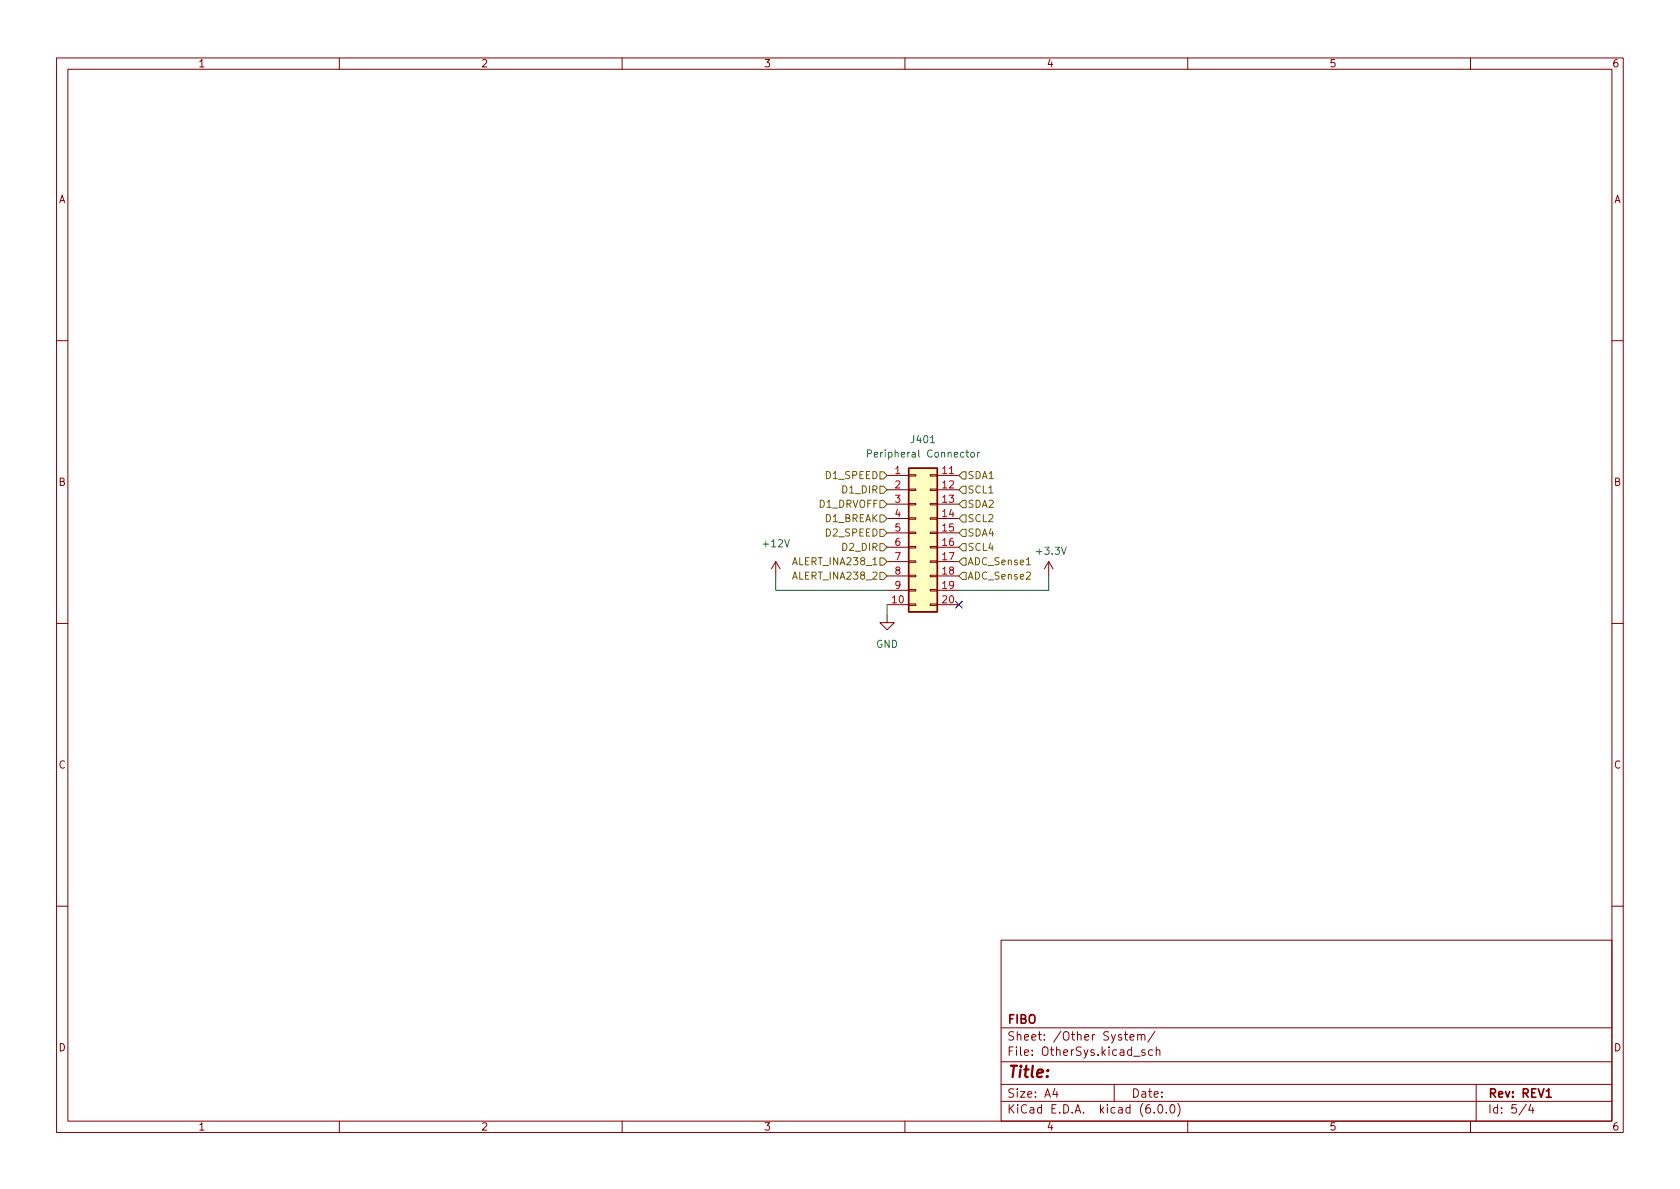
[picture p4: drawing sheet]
<svg xmlns="http://www.w3.org/2000/svg" width="297mm" height="210mm" viewBox="0 0 297 210" stroke-linecap="round" stroke-linejoin="round" font-family="sans-serif">
<g fill="none" stroke="#840000" stroke-width=".18">
<path d="M10 10.2h277v190.1h-277zM12 12.2h273v186.1h-273zM60 10.2v2M110 10.2v2M160 10.2v2M210 10.2v2M260 10.2v2M10 60.2h2M285 60.2h2M137.2 99.3l-.8 1.3M137.2 99.3v2.5M137.2 99.3l.7 1.3"/>
<path d="M156.8 84.1h3.9M156.8 86.6h3.9M156.8 89.1h3.9M156.8 91.7h3.9M156.8 94.2h3.9M156.8 96.8h3.9M156.8 99.3h3.9M160.7 99.2h1.2v.2h-1.2zM160.7 96.6h1.2v.3h-1.2zM160.7 94.1h1.2v.3h-1.2zM160.7 91.6h1.2v.2h-1.2zM160.7 89h1.2v.3h-1.2z"/>
<path d="M160.7 86.5h1.2v.2h-1.2zM160.7 83.9h1.2v.3h-1.2zM164.5 99.2h1.2v.2h-1.2zM164.5 96.6h1.2v.3h-1.2zM164.5 94.1h1.2v.3h-1.2zM164.5 91.6h1.2v.2h-1.2zM164.5 89h1.2v.3h-1.2zM164.5 86.5h1.2v.2h-1.2zM164.5 83.9h1.2v.3h-1.2zM165.7 84.1h3.8M165.7 86.6h3.8M165.7 89.1h3.8"/>
<path d="M165.7 91.7h3.8M165.7 94.2h3.8M165.7 96.8h3.8M165.7 99.3h3.8M185.4 99.3l-.7 1.3M185.4 99.3v2.5M185.4 99.3l.8 1.3M10 110.2h2M156.8 108.8v1.3h1.3l-1.3 1.3-1.2-1.3h1.2M156.8 106.9h3.9M156.8 101.8h3.9M156.8 104.4h3.9"/>
<path d="M160.7 106.8h1.2v.3h-1.2zM160.7 104.3h1.2v.2h-1.2zM160.7 101.7h1.2v.3h-1.2zM164.5 106.8h1.2v.3h-1.2zM164.5 104.3h1.2v.2h-1.2zM164.5 101.7h1.2v.3h-1.2zM165.7 106.9h3.8M165.7 101.8h3.8M165.7 104.4h3.8M285 110.2h2M10 160.2h2M177 166.3h108v32h-108z"/>
<path d="M285 160.2h2M60 198.3v2M110 198.3v2M160 198.3v2M177 194.8h108M177 191.8h108M177 187.8h108M177 181.8h108M186.5 192.5l-.4 1h1M186.9 193v1M197 191.8v3M198.8 182.9h.6"/>
<path d="M199 182.4v1.3l.4 .2M199.8 183.4l.7-.1-.1-.3-.4-.1-.2 .2 .1 .8h.5M201.1 183.1l.3-.2 .3 .1 .1 .9M201.1 182.9v1M201.8 183.1l.2-.2 .4 .1v.9M202.4 185.7l-.3-.1-.2 .2v.3l.5 .1v.4h-.5M203.8 185.7l-.4-.1-.3 .3v.4l.1 .3h.6M204.1 196.7v.1M204.2 182.4l-1.3 1.9M204.4 185.8l.2-.2 .4 .1 .1 .9M204.4 185.1v1.5M204.9 195.4l.2-.1a.81 .81 0 0 1 .6 .7 .81 .81 0 0 1-.3 .8h-.2a.81 .81 0 0 1-.6-.6 .81 .81 0 0 1 .3-.8z"/>
<path d="M206.2 196.7v.1M207.1 195.4l.1-.1a.81 .81 0 0 1 .6 .7 .81 .81 0 0 1-.3 .8h-.1a.81 .81 0 0 1-.6-.6 .81 .81 0 0 1 .3-.8zM208.2 195.1a1.72 1.72 0 0 1 0 2.3M210 198.3v2M260 198.3v2M261 191.8v6.5M269.9 195.3l-1.3 1.9M270.6 195.3l-.3 1h.9M271 195.8v1"/>
</g>
<path d="M273.4 194h.9" fill="none" stroke="#840000" stroke-width=".3"/>
<path d="M160.7 82.8h5v25.4h-5z" fill="#ffffc2" stroke="#ffffc2" stroke-width=".18"/>
<path d="M160.7 82.8h5v25.4h-5z" fill="none" stroke="#840000" stroke-width=".25"/>
<path d="M172.8 80v.8M173.2 80l-.4 .2M153.4 80.2h.6l.1-.2-.1-.3-.6-.1v1.2M171.8 80h.3l.2 .2v.4l-.2 .2h-.3l-.2-.2z" fill="none" stroke="#006464" stroke-width=".18"/>
<g fill="none" stroke="#725600" stroke-width=".18">
<path d="M155.6 98.7h.6l.6 .6-.6 .6h-.6zM155.6 86h.6l.6 .6-.6 .6h-.6zM155.6 96.1h.6l.6 .7-.6 .6h-.6zM155.6 93.6h.6l.6 .6-.6 .7h-.6zM155.6 83.4h.6l.6 .7-.6 .6h-.6zM155.6 88.5h.6l.6 .6-.6 .7h-.6zM155.6 91.1h.6l.6 .6-.6 .6h-.6zM169.5 94.2l.7-.6h.6v1.3h-.6zM169.5 84.1l.7-.7h.6v1.3h-.6zM170.2 98.7h.6v1.2h-.6l-.7-.6zM170.2 86h.6v1.2h-.6l-.7-.6zM170.2 88.5h.6v1.3h-.6l-.7-.7z"/>
<path d="M170.2 96.1h.6v1.3h-.6l-.7-.6zM170.2 91.1h.6v1.2h-.6l-.7-.6zM181.5 99.9h.7M155.6 101.2h.6l.6 .6-.6 .7h-.6zM169.5 101.8l.7-.6h.6v1.3h-.6z"/>
</g>
<path d="M137.2 101.8v2.6h19.6M156.8 106.9v1.9M185.4 101.8v2.6h-15.9" fill="none" stroke="#009600" stroke-width=".18"/>
<path d="M168.9 106.3l1.3 1.2M170.2 106.3l-1.3 1.2" fill="none" stroke="#000084" stroke-width=".18"/>
<text font-size="2.8" fill="#840000" x="178" y="190.6">Title:</text>
<g font-size="2.1" fill="#840000">
<text x="178" y="184">Sheet: /Other System/</text>
<text x="178" y="181">FIBO</text>
<text x="178" y="186.7">File: OtherSys.kicad_sch</text>
<text x="178" y="196.9">KiCad E.D.A. kicad (6.0.0)</text>
<text x="178" y="194.1">Size: A4</text>
<text x="200" y="194.1">Date:</text>
<text x="263" y="194.1">Rev: REV1</text>
<text x="263" y="196.9">Id: 5/4</text>
</g>
<g font-size="1.8" fill="#840000">
<text x="35" y="11.9">1</text>
<text x="85" y="11.9">2</text>
<text x="135" y="11.9">3</text>
<text x="185" y="11.9">4</text>
<text x="235" y="11.9">5</text>
<text x="285" y="11.9">6</text>
<text x="10.3" y="35.9">A</text>
<text x="285.3" y="35.9">A</text>
<text x="10.3" y="85.9">B</text>
<text x="285.3" y="85.9">B</text>
<text x="10.3" y="135.9">C</text>
<text x="285.3" y="135.9">C</text>
<text x="10.3" y="185.9">D</text>
<text x="285.3" y="185.9">D</text>
<text x="35" y="199.9">1</text>
<text x="85" y="199.9">2</text>
<text x="135" y="199.9">3</text>
<text x="185" y="199.9">4</text>
<text x="235" y="199.9">5</text>
<text x="285" y="199.9">6</text>
</g>
<g font-size="1.8" fill="#006464">
<text x="154.2" y="80.9">Peripheral Connector</text>
<text x="161.2" y="78.4">J401</text>
<text x="135.1" y="96.8">+12V</text>
<text x="183.5" y="98.1">+3.3V</text>
<text x="154.9" y="114.5">GND</text>
</g>
<g font-size="1.8" fill="#a90000">
<text x="158.3" y="83.8">1</text>
<text x="166.7" y="83.8">11</text>
<text x="158.3" y="86.4">2</text>
<text x="158.3" y="88.9">3</text>
<text x="166.7" y="86.4">12</text>
<text x="166.7" y="88.9">13</text>
<text x="158.3" y="91.4">4</text>
<text x="158.3" y="94">5</text>
<text x="166.7" y="91.4">14</text>
<text x="166.7" y="94">15</text>
<text x="158.3" y="96.5">6</text>
<text x="158.3" y="99.1">7</text>
<text x="158.3" y="101.6">8</text>
<text x="166.7" y="96.5">16</text>
<text x="166.7" y="99.1">17</text>
<text x="166.7" y="101.6">18</text>
<text x="157.8" y="106.7">10</text>
<text x="158.3" y="104.1">9</text>
<text x="166.7" y="104.1">19</text>
<text x="166.7" y="106.7">20</text>
</g>
<g font-size="1.8" fill="#725600">
<text x="144.9" y="89.8">D1_DRVOFF</text>
<text x="146.1" y="84.7">D1_SPEED</text>
<text x="149.1" y="87.2">D1_DIR</text>
<text x="171" y="87.2">SCL1</text>
<text x="171" y="89.8">SDA2</text>
<text x="171" y="84.7">SDA1</text>
<text x="145.9" y="92.3">D1_BREAK</text>
<text x="146.1" y="94.9">D2_SPEED</text>
<text x="171" y="94.9">SDA4</text>
<text x="171" y="92.3">SCL2</text>
<text x="140.5" y="99.9">ALERT_INA238_1</text>
<text x="149.1" y="97.4">D2_DIR</text>
<text x="171" y="99.9">ADC_Sense1</text>
<text x="171" y="97.4">SCL4</text>
<text x="140.5" y="102.5">ALERT_INA238_2</text>
<text x="171" y="102.5">ADC_Sense2</text>
</g>
</svg>
